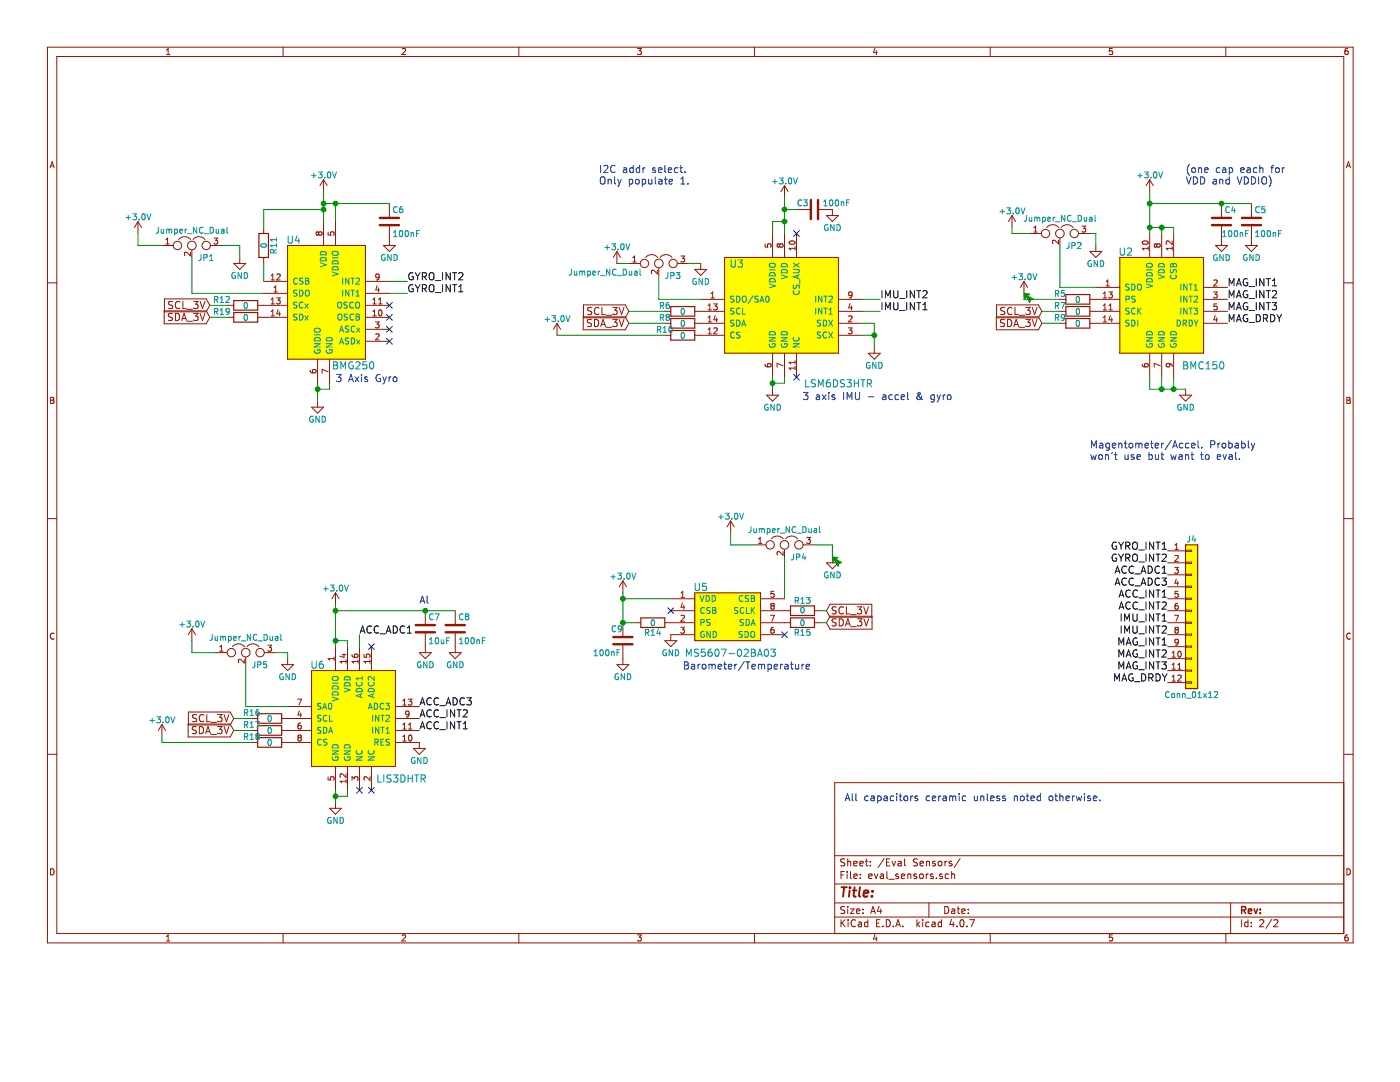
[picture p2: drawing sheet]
EESchema Schematic File Version 2
LIBS:power
LIBS:device
LIBS:transistors
LIBS:conn
LIBS:linear
LIBS:regul
LIBS:74xx
LIBS:cmos4000
LIBS:adc-dac
LIBS:memory
LIBS:xilinx
LIBS:microcontrollers
LIBS:dsp
LIBS:microchip
LIBS:analog_switches
LIBS:motorola
LIBS:texas
LIBS:intel
LIBS:audio
LIBS:interface
LIBS:digital-audio
LIBS:philips
LIBS:display
LIBS:cypress
LIBS:siliconi
LIBS:opto
LIBS:atmel
LIBS:contrib
LIBS:valves
LIBS:flight_instr
LIBS:modules
LIBS:bosch
LIBS:sensors_dev-cache
EELAYER 25 0
EELAYER END
$Descr A4 11693 8268
encoding utf-8
Sheet 2 2
Title ""
Date ""
Rev ""
Comp ""
Comment1 ""
Comment2 ""
Comment3 ""
Comment4 ""
$EndDescr
$Comp
L BMC150 U2
U 1 1
P 9700 2550
F 0 "U2" H 9400 3000 60  0000 C CNN
F 1 "BMC150" H 10050 2050 60  0000 C CNN
F 2 "footprints:Bosch_LGA-14" H 9700 2550 60  0001 C CNN
F 3 "" H 9700 2550 60  0001 C CNN
	1    9700 2550
	1    0    0    -1  
$EndComp
$Comp
L LIS3DHTR U6
U 1 1
P 2950 6100
F 0 "U6" H 2650 6650 60  0000 C CNN
F 1 "LIS3DHTR" H 3350 5700 60  0000 C CNN
F 2 "footprints:LGA16_LIS3DHTR" H 2950 6100 60  0001 C CNN
F 3 "" H 2950 6100 60  0001 C CNN
	1    2950 6100
	1    0    0    -1  
$EndComp
$Comp
L LSM6DS3HTR U3
U 1 1
P 6550 2650
F 0 "U3" H 6150 3100 60  0000 C CNN
F 1 "LSM6DS3HTR" H 7000 2100 60  0000 C CNN
F 2 "LSM6DS3:PQFN50P300X250X86-14N" H 6450 2400 60  0001 C CNN
F 3 "" H 6450 2400 60  0001 C CNN
	1    6550 2650
	1    0    0    -1  
$EndComp
$Comp
L MS5607-02BA03 U5
U 1 1
P 6050 5450
F 0 "U5" H 5850 6000 60  0000 C CNN
F 1 "MS5607-02BA03" H 6100 5450 60  0000 C CNN
F 2 "footprints:MS560702BA03" H 6100 5450 60  0001 C CNN
F 3 "" H 6100 5450 60  0001 C CNN
	1    6050 5450
	1    0    0    -1  
$EndComp
$Comp
L GND #PWR015
U 1 1
P 6450 3250
F 0 "#PWR015" H 6450 3000 50  0001 C CNN
F 1 "GND" H 6450 3100 50  0000 C CNN
F 2 "" H 6450 3250 50  0001 C CNN
F 3 "" H 6450 3250 50  0001 C CNN
	1    6450 3250
	1    0    0    -1  
$EndComp
NoConn ~ 6650 3150
NoConn ~ 6650 1950
$Comp
L +3.0V #PWR016
U 1 1
P 6550 1650
F 0 "#PWR016" H 6550 1500 50  0001 C CNN
F 1 "+3.0V" H 6550 1790 50  0000 C CNN
F 2 "" H 6550 1650 50  0001 C CNN
F 3 "" H 6550 1650 50  0001 C CNN
	1    6550 1650
	1    0    0    -1  
$EndComp
$Comp
L C C3
U 1 1
P 6800 1750
F 0 "C3" V 6850 1800 50  0000 L CNN
F 1 "100nF" V 6850 1450 50  0000 L CNN
F 2 "Capacitors_SMD:C_0805_HandSoldering" H 6838 1600 50  0001 C CNN
F 3 "" H 6800 1750 50  0001 C CNN
	1    6800 1750
	0    -1   -1   0   
$EndComp
$Comp
L GND #PWR017
U 1 1
P 6950 1750
F 0 "#PWR017" H 6950 1500 50  0001 C CNN
F 1 "GND" H 6950 1600 50  0000 C CNN
F 2 "" H 6950 1750 50  0001 C CNN
F 3 "" H 6950 1750 50  0001 C CNN
	1    6950 1750
	1    0    0    -1  
$EndComp
$Comp
L GND #PWR018
U 1 1
P 7300 2900
F 0 "#PWR018" H 7300 2650 50  0001 C CNN
F 1 "GND" H 7300 2750 50  0000 C CNN
F 2 "" H 7300 2900 50  0001 C CNN
F 3 "" H 7300 2900 50  0001 C CNN
	1    7300 2900
	1    0    0    -1  
$EndComp
$Comp
L +3.0V #PWR019
U 1 1
P 4650 2800
F 0 "#PWR019" H 4650 2650 50  0001 C CNN
F 1 "+3.0V" H 4650 2940 50  0000 C CNN
F 2 "" H 4650 2800 50  0001 C CNN
F 3 "" H 4650 2800 50  0001 C CNN
	1    4650 2800
	1    0    0    -1  
$EndComp
Text Notes 5000 1550 0    60   ~ 0
I2C addr select.\nOnly populate 1.
$Comp
L R R6
U 1 1
P 5700 2600
F 0 "R6" V 5650 2450 50  0000 C CNN
F 1 "0" V 5700 2600 50  0000 C CNN
F 2 "Resistors_SMD:R_0805_HandSoldering" V 5630 2600 50  0001 C CNN
F 3 "" H 5700 2600 50  0001 C CNN
	1    5700 2600
	0    1    1    0   
$EndComp
$Comp
L R R8
U 1 1
P 5700 2700
F 0 "R8" V 5650 2550 50  0000 C CNN
F 1 "0" V 5700 2700 50  0000 C CNN
F 2 "Resistors_SMD:R_0805_HandSoldering" V 5630 2700 50  0001 C CNN
F 3 "" H 5700 2700 50  0001 C CNN
	1    5700 2700
	0    1    1    0   
$EndComp
Text Notes 6700 3350 0    60   ~ 0
3 axis IMU - accel & gyro
Text Label 7350 2600 0    60   ~ 0
IMU_INT1
Text Label 7350 2500 0    60   ~ 0
IMU_INT2
NoConn ~ 5600 5100
NoConn ~ 6550 5300
$Comp
L C C9
U 1 1
P 5200 5350
F 0 "C9" H 5100 5450 50  0000 L CNN
F 1 "100nF" H 4950 5250 50  0000 L CNN
F 2 "Capacitors_SMD:C_0805_HandSoldering" H 5238 5200 50  0001 C CNN
F 3 "" H 5200 5350 50  0001 C CNN
	1    5200 5350
	1    0    0    -1  
$EndComp
$Comp
L +3.0V #PWR020
U 1 1
P 5200 4950
F 0 "#PWR020" H 5200 4800 50  0001 C CNN
F 1 "+3.0V" H 5200 5090 50  0000 C CNN
F 2 "" H 5200 4950 50  0001 C CNN
F 3 "" H 5200 4950 50  0001 C CNN
	1    5200 4950
	1    0    0    -1  
$EndComp
$Comp
L GND #PWR021
U 1 1
P 5200 5500
F 0 "#PWR021" H 5200 5250 50  0001 C CNN
F 1 "GND" H 5200 5350 50  0000 C CNN
F 2 "" H 5200 5500 50  0001 C CNN
F 3 "" H 5200 5500 50  0001 C CNN
	1    5200 5500
	1    0    0    -1  
$EndComp
$Comp
L R R13
U 1 1
P 6700 5100
F 0 "R13" V 6780 5100 50  0000 C CNN
F 1 "0" V 6700 5100 50  0000 C CNN
F 2 "Resistors_SMD:R_0805_HandSoldering" V 6630 5100 50  0001 C CNN
F 3 "" H 6700 5100 50  0001 C CNN
	1    6700 5100
	0    -1   -1   0   
$EndComp
$Comp
L R R15
U 1 1
P 6700 5200
F 0 "R15" V 6780 5200 50  0000 C CNN
F 1 "0" V 6700 5200 50  0000 C CNN
F 2 "Resistors_SMD:R_0805_HandSoldering" V 6630 5200 50  0001 C CNN
F 3 "" H 6700 5200 50  0001 C CNN
	1    6700 5200
	0    1    1    0   
$EndComp
Text Notes 5700 5600 0    60   ~ 0
Barometer/Temperature
$Comp
L +3.0V #PWR022
U 1 1
P 8550 2450
F 0 "#PWR022" H 8550 2300 50  0001 C CNN
F 1 "+3.0V" H 8550 2590 50  0000 C CNN
F 2 "" H 8550 2450 50  0001 C CNN
F 3 "" H 8550 2450 50  0001 C CNN
	1    8550 2450
	1    0    0    -1  
$EndComp
$Comp
L R R7
U 1 1
P 9000 2600
F 0 "R7" V 8950 2450 50  0000 C CNN
F 1 "0" V 9000 2600 50  0000 C CNN
F 2 "Resistors_SMD:R_0805_HandSoldering" V 8930 2600 50  0001 C CNN
F 3 "" H 9000 2600 50  0001 C CNN
	1    9000 2600
	0    1    1    0   
$EndComp
$Comp
L R R9
U 1 1
P 9000 2700
F 0 "R9" V 8950 2550 50  0000 C CNN
F 1 "0" V 9000 2700 50  0000 C CNN
F 2 "Resistors_SMD:R_0805_HandSoldering" V 8930 2700 50  0001 C CNN
F 3 "" H 9000 2700 50  0001 C CNN
	1    9000 2700
	0    1    1    0   
$EndComp
$Comp
L GND #PWR023
U 1 1
P 9900 3250
F 0 "#PWR023" H 9900 3000 50  0001 C CNN
F 1 "GND" H 9900 3100 50  0000 C CNN
F 2 "" H 9900 3250 50  0001 C CNN
F 3 "" H 9900 3250 50  0001 C CNN
	1    9900 3250
	1    0    0    -1  
$EndComp
$Comp
L +3.0V #PWR024
U 1 1
P 9600 1600
F 0 "#PWR024" H 9600 1450 50  0001 C CNN
F 1 "+3.0V" H 9600 1740 50  0000 C CNN
F 2 "" H 9600 1600 50  0001 C CNN
F 3 "" H 9600 1600 50  0001 C CNN
	1    9600 1600
	1    0    0    -1  
$EndComp
Text Label 10250 2700 0    60   ~ 0
MAG_DRDY
Text Notes 9100 3850 0    60   ~ 0
Magentometer/Accel. Probably\nwon't use but want to eval.
$Comp
L C C4
U 1 1
P 10200 1850
F 0 "C4" H 10225 1950 50  0000 L CNN
F 1 "100nF" H 10200 1750 50  0000 L CNN
F 2 "Capacitors_SMD:C_0805_HandSoldering" H 10238 1700 50  0001 C CNN
F 3 "" H 10200 1850 50  0001 C CNN
	1    10200 1850
	1    0    0    -1  
$EndComp
$Comp
L C C5
U 1 1
P 10450 1850
F 0 "C5" H 10475 1950 50  0000 L CNN
F 1 "100nF" H 10475 1750 50  0000 L CNN
F 2 "Capacitors_SMD:C_0805_HandSoldering" H 10488 1700 50  0001 C CNN
F 3 "" H 10450 1850 50  0001 C CNN
	1    10450 1850
	1    0    0    -1  
$EndComp
$Comp
L GND #PWR025
U 1 1
P 10200 2000
F 0 "#PWR025" H 10200 1750 50  0001 C CNN
F 1 "GND" H 10200 1850 50  0000 C CNN
F 2 "" H 10200 2000 50  0001 C CNN
F 3 "" H 10200 2000 50  0001 C CNN
	1    10200 2000
	1    0    0    -1  
$EndComp
$Comp
L GND #PWR026
U 1 1
P 10450 2000
F 0 "#PWR026" H 10450 1750 50  0001 C CNN
F 1 "GND" H 10450 1850 50  0000 C CNN
F 2 "" H 10450 2000 50  0001 C CNN
F 3 "" H 10450 2000 50  0001 C CNN
	1    10450 2000
	1    0    0    -1  
$EndComp
$Comp
L R R5
U 1 1
P 9000 2500
F 0 "R5" V 8950 2350 50  0000 C CNN
F 1 "0" V 9000 2500 50  0000 C CNN
F 2 "Resistors_SMD:R_0805_HandSoldering" V 8930 2500 50  0001 C CNN
F 3 "" H 9000 2500 50  0001 C CNN
	1    9000 2500
	0    1    1    0   
$EndComp
$Comp
L R R10
U 1 1
P 5700 2800
F 0 "R10" V 5650 2650 50  0000 C CNN
F 1 "0" V 5700 2800 50  0000 C CNN
F 2 "Resistors_SMD:R_0805_HandSoldering" V 5630 2800 50  0001 C CNN
F 3 "" H 5700 2800 50  0001 C CNN
	1    5700 2800
	0    1    1    0   
$EndComp
$Comp
L R R14
U 1 1
P 5450 5200
F 0 "R14" V 5530 5200 50  0000 C CNN
F 1 "0" V 5450 5200 50  0000 C CNN
F 2 "Resistors_SMD:R_0805_HandSoldering" V 5380 5200 50  0001 C CNN
F 3 "" H 5450 5200 50  0001 C CNN
	1    5450 5200
	0    1    1    0   
$EndComp
$Comp
L GND #PWR027
U 1 1
P 5600 5300
F 0 "#PWR027" H 5600 5050 50  0001 C CNN
F 1 "GND" H 5600 5150 50  0000 C CNN
F 2 "" H 5600 5300 50  0001 C CNN
F 3 "" H 5600 5300 50  0001 C CNN
	1    5600 5300
	1    0    0    -1  
$EndComp
$Comp
L R R16
U 1 1
P 2250 6000
F 0 "R16" V 2200 5850 50  0000 C CNN
F 1 "0" V 2250 6000 50  0000 C CNN
F 2 "Resistors_SMD:R_0805_HandSoldering" V 2180 6000 50  0001 C CNN
F 3 "" H 2250 6000 50  0001 C CNN
	1    2250 6000
	0    1    1    0   
$EndComp
$Comp
L R R17
U 1 1
P 2250 6100
F 0 "R17" V 2200 5950 50  0000 C CNN
F 1 "0" V 2250 6100 50  0000 C CNN
F 2 "Resistors_SMD:R_0805_HandSoldering" V 2180 6100 50  0001 C CNN
F 3 "" H 2250 6100 50  0001 C CNN
	1    2250 6100
	0    1    1    0   
$EndComp
$Comp
L R R18
U 1 1
P 2250 6200
F 0 "R18" V 2200 6050 50  0000 C CNN
F 1 "0" V 2250 6200 50  0000 C CNN
F 2 "Resistors_SMD:R_0805_HandSoldering" V 2180 6200 50  0001 C CNN
F 3 "" H 2250 6200 50  0001 C CNN
	1    2250 6200
	0    1    1    0   
$EndComp
$Comp
L +3.0V #PWR028
U 1 1
P 1350 6150
F 0 "#PWR028" H 1350 6000 50  0001 C CNN
F 1 "+3.0V" H 1350 6290 50  0000 C CNN
F 2 "" H 1350 6150 50  0001 C CNN
F 3 "" H 1350 6150 50  0001 C CNN
	1    1350 6150
	1    0    0    -1  
$EndComp
NoConn ~ 3000 6600
NoConn ~ 3100 6600
$Comp
L GND #PWR029
U 1 1
P 2800 6700
F 0 "#PWR029" H 2800 6450 50  0001 C CNN
F 1 "GND" H 2800 6550 50  0000 C CNN
F 2 "" H 2800 6700 50  0001 C CNN
F 3 "" H 2800 6700 50  0001 C CNN
	1    2800 6700
	1    0    0    -1  
$EndComp
Text Label 3000 5300 0    60   ~ 0
ACC_ADC1
NoConn ~ 3100 5400
$Comp
L GND #PWR030
U 1 1
P 3500 6200
F 0 "#PWR030" H 3500 5950 50  0001 C CNN
F 1 "GND" H 3500 6050 50  0000 C CNN
F 2 "" H 3500 6200 50  0001 C CNN
F 3 "" H 3500 6200 50  0001 C CNN
	1    3500 6200
	1    0    0    -1  
$EndComp
$Comp
L +3.0V #PWR031
U 1 1
P 2800 5050
F 0 "#PWR031" H 2800 4900 50  0001 C CNN
F 1 "+3.0V" H 2800 5190 50  0000 C CNN
F 2 "" H 2800 5050 50  0001 C CNN
F 3 "" H 2800 5050 50  0001 C CNN
	1    2800 5050
	1    0    0    -1  
$EndComp
$Comp
L C C7
U 1 1
P 3550 5250
F 0 "C7" H 3575 5350 50  0000 L CNN
F 1 "10uF" H 3575 5150 50  0000 L CNN
F 2 "Capacitors_ThroughHole:CP_Radial_Tantal_D5.0mm_P2.50mm" H 3588 5100 50  0001 C CNN
F 3 "" H 3550 5250 50  0001 C CNN
	1    3550 5250
	1    0    0    -1  
$EndComp
$Comp
L C C8
U 1 1
P 3800 5250
F 0 "C8" H 3825 5350 50  0000 L CNN
F 1 "100nF" H 3825 5150 50  0000 L CNN
F 2 "Capacitors_SMD:C_0805_HandSoldering" H 3838 5100 50  0001 C CNN
F 3 "" H 3800 5250 50  0001 C CNN
	1    3800 5250
	1    0    0    -1  
$EndComp
$Comp
L GND #PWR032
U 1 1
P 3550 5400
F 0 "#PWR032" H 3550 5150 50  0001 C CNN
F 1 "GND" H 3550 5250 50  0000 C CNN
F 2 "" H 3550 5400 50  0001 C CNN
F 3 "" H 3550 5400 50  0001 C CNN
	1    3550 5400
	1    0    0    -1  
$EndComp
$Comp
L GND #PWR033
U 1 1
P 3800 5400
F 0 "#PWR033" H 3800 5150 50  0001 C CNN
F 1 "GND" H 3800 5250 50  0000 C CNN
F 2 "" H 3800 5400 50  0001 C CNN
F 3 "" H 3800 5400 50  0001 C CNN
	1    3800 5400
	1    0    0    -1  
$EndComp
Text GLabel 5250 2600 0    60   Input ~ 0
SCL_3V
Text GLabel 5250 2700 0    60   Input ~ 0
SDA_3V
Text GLabel 8700 2600 0    60   Input ~ 0
SCL_3V
Text GLabel 8700 2700 0    60   Input ~ 0
SDA_3V
Text GLabel 6900 5100 2    60   Input ~ 0
SCL_3V
Text GLabel 6900 5200 2    60   Input ~ 0
SDA_3V
Text GLabel 1950 6000 0    60   Input ~ 0
SCL_3V
Text GLabel 1950 6100 0    60   Input ~ 0
SDA_3V
Text Label 3500 5900 0    60   ~ 0
ACC_ADC3
Text Label 3500 6000 0    60   ~ 0
ACC_INT2
Text Label 3500 6100 0    60   ~ 0
ACC_INT1
Text Label 10250 2400 0    60   ~ 0
MAG_INT1
Text Label 10250 2500 0    60   ~ 0
MAG_INT2
Text Label 10250 2600 0    60   ~ 0
MAG_INT3
$Comp
L Conn_01x12 J4
U 1 1
P 9950 5100
F 0 "J4" H 9950 5700 50  0000 C CNN
F 1 "Conn_01x12" H 9950 4400 50  0000 C CNN
F 2 "Pin_Headers:Pin_Header_Straight_1x12_Pitch2.54mm" H 9950 5100 50  0001 C CNN
F 3 "" H 9950 5100 50  0001 C CNN
	1    9950 5100
	1    0    0    -1  
$EndComp
Text Label 9750 4600 2    60   ~ 0
GYRO_INT2
Text Label 9750 4700 2    60   ~ 0
GYRO_INT1
Text Label 9750 4800 2    60   ~ 0
ACC_ADC1
Text Label 9750 4900 2    60   ~ 0
ACC_ADC3
Text Label 9750 5000 2    60   ~ 0
ACC_INT1
Text Label 9750 5100 2    60   ~ 0
ACC_INT2
Text Label 9750 5200 2    60   ~ 0
IMU_INT1
Text Label 9750 5300 2    60   ~ 0
IMU_INT2
Text Label 9750 5400 2    60   ~ 0
MAG_INT1
Text Label 9750 5500 2    60   ~ 0
MAG_INT2
Text Label 9750 5600 2    60   ~ 0
MAG_INT3
Text Label 9750 5700 2    60   ~ 0
MAG_DRDY
$Comp
L Jumper_NC_Dual JP3
U 1 1
P 5500 2200
F 0 "JP3" H 5550 2100 50  0000 L CNN
F 1 "Jumper_NC_Dual" H 5050 2100 50  0000 C BNN
F 2 "Pin_Headers:Pin_Header_Straight_1x03_Pitch2.54mm" H 5500 2200 50  0001 C CNN
F 3 "" H 5500 2200 50  0001 C CNN
	1    5500 2200
	1    0    0    -1  
$EndComp
$Comp
L +3.0V #PWR034
U 1 1
P 5150 2200
F 0 "#PWR034" H 5150 2050 50  0001 C CNN
F 1 "+3.0V" H 5150 2340 50  0000 C CNN
F 2 "" H 5150 2200 50  0001 C CNN
F 3 "" H 5150 2200 50  0001 C CNN
	1    5150 2200
	1    0    0    -1  
$EndComp
$Comp
L GND #PWR035
U 1 1
P 5850 2200
F 0 "#PWR035" H 5850 1950 50  0001 C CNN
F 1 "GND" H 5850 2050 50  0000 C CNN
F 2 "" H 5850 2200 50  0001 C CNN
F 3 "" H 5850 2200 50  0001 C CNN
	1    5850 2200
	1    0    0    -1  
$EndComp
$Comp
L Jumper_NC_Dual JP2
U 1 1
P 8850 1950
F 0 "JP2" H 8900 1850 50  0000 L CNN
F 1 "Jumper_NC_Dual" H 8850 2050 50  0000 C BNN
F 2 "Pin_Headers:Pin_Header_Straight_1x03_Pitch2.54mm" H 8850 1950 50  0001 C CNN
F 3 "" H 8850 1950 50  0001 C CNN
	1    8850 1950
	1    0    0    -1  
$EndComp
$Comp
L +3.0V #PWR036
U 1 1
P 8450 1900
F 0 "#PWR036" H 8450 1750 50  0001 C CNN
F 1 "+3.0V" H 8450 2040 50  0000 C CNN
F 2 "" H 8450 1900 50  0001 C CNN
F 3 "" H 8450 1900 50  0001 C CNN
	1    8450 1900
	1    0    0    -1  
$EndComp
$Comp
L GND #PWR037
U 1 1
P 9150 2050
F 0 "#PWR037" H 9150 1800 50  0001 C CNN
F 1 "GND" H 9150 1900 50  0000 C CNN
F 2 "" H 9150 2050 50  0001 C CNN
F 3 "" H 9150 2050 50  0001 C CNN
	1    9150 2050
	1    0    0    -1  
$EndComp
$Comp
L Jumper_NC_Dual JP4
U 1 1
P 6550 4550
F 0 "JP4" H 6600 4450 50  0000 L CNN
F 1 "Jumper_NC_Dual" H 6550 4650 50  0000 C BNN
F 2 "Pin_Headers:Pin_Header_Straight_1x03_Pitch2.54mm" H 6550 4550 50  0001 C CNN
F 3 "" H 6550 4550 50  0001 C CNN
	1    6550 4550
	1    0    0    -1  
$EndComp
$Comp
L +3.0V #PWR038
U 1 1
P 6100 4450
F 0 "#PWR038" H 6100 4300 50  0001 C CNN
F 1 "+3.0V" H 6100 4590 50  0000 C CNN
F 2 "" H 6100 4450 50  0001 C CNN
F 3 "" H 6100 4450 50  0001 C CNN
	1    6100 4450
	1    0    0    -1  
$EndComp
$Comp
L GND #PWR039
U 1 1
P 6950 4650
F 0 "#PWR039" H 6950 4400 50  0001 C CNN
F 1 "GND" H 6950 4500 50  0000 C CNN
F 2 "" H 6950 4650 50  0001 C CNN
F 3 "" H 6950 4650 50  0001 C CNN
	1    6950 4650
	1    0    0    -1  
$EndComp
$Comp
L Jumper_NC_Dual JP5
U 1 1
P 2050 5450
F 0 "JP5" H 2100 5350 50  0000 L CNN
F 1 "Jumper_NC_Dual" H 2050 5550 50  0000 C BNN
F 2 "Pin_Headers:Pin_Header_Straight_1x03_Pitch2.54mm" H 2050 5450 50  0001 C CNN
F 3 "" H 2050 5450 50  0001 C CNN
	1    2050 5450
	1    0    0    -1  
$EndComp
$Comp
L +3.0V #PWR040
U 1 1
P 1600 5350
F 0 "#PWR040" H 1600 5200 50  0001 C CNN
F 1 "+3.0V" H 1600 5490 50  0000 C CNN
F 2 "" H 1600 5350 50  0001 C CNN
F 3 "" H 1600 5350 50  0001 C CNN
	1    1600 5350
	1    0    0    -1  
$EndComp
$Comp
L GND #PWR041
U 1 1
P 2400 5500
F 0 "#PWR041" H 2400 5250 50  0001 C CNN
F 1 "GND" H 2400 5350 50  0000 C CNN
F 2 "" H 2400 5500 50  0001 C CNN
F 3 "" H 2400 5500 50  0001 C CNN
	1    2400 5500
	1    0    0    -1  
$EndComp
Text Notes 7050 6700 0    60   ~ 0
All capacitors ceramic unless noted otherwise.
Text Notes 9900 1550 0    60   ~ 0
(one cap each for\nVDD and VDDIO)
Text Notes 3500 5050 0    60   ~ 0
Al
$Comp
L GND #PWR042
U 1 1
P 2650 3350
F 0 "#PWR042" H 2650 3100 50  0001 C CNN
F 1 "GND" H 2650 3200 50  0000 C CNN
F 2 "" H 2650 3350 50  0001 C CNN
F 3 "" H 2650 3350 50  0001 C CNN
	1    2650 3350
	1    0    0    -1  
$EndComp
Text Label 3400 2450 0    60   ~ 0
GYRO_INT1
Text Label 3400 2350 0    60   ~ 0
GYRO_INT2
NoConn ~ 3250 2550
NoConn ~ 3250 2650
NoConn ~ 3250 2750
NoConn ~ 3250 2850
$Comp
L +3.0V #PWR043
U 1 1
P 2700 1600
F 0 "#PWR043" H 2700 1450 50  0001 C CNN
F 1 "+3.0V" H 2700 1740 50  0000 C CNN
F 2 "" H 2700 1600 50  0001 C CNN
F 3 "" H 2700 1600 50  0001 C CNN
	1    2700 1600
	1    0    0    -1  
$EndComp
$Comp
L C C6
U 1 1
P 3250 1850
F 0 "C6" H 3275 1950 50  0000 L CNN
F 1 "100nF" H 3275 1750 50  0000 L CNN
F 2 "Capacitors_SMD:C_0805_HandSoldering" H 3288 1700 50  0001 C CNN
F 3 "" H 3250 1850 50  0001 C CNN
	1    3250 1850
	1    0    0    -1  
$EndComp
$Comp
L GND #PWR044
U 1 1
P 3250 2000
F 0 "#PWR044" H 3250 1750 50  0001 C CNN
F 1 "GND" H 3250 1850 50  0000 C CNN
F 2 "" H 3250 2000 50  0001 C CNN
F 3 "" H 3250 2000 50  0001 C CNN
	1    3250 2000
	1    0    0    -1  
$EndComp
Wire Wire Line
	6450 3150 6450 3250
Wire Wire Line
	6550 3150 6550 3200
Wire Wire Line
	6550 3200 6450 3200
Connection ~ 6450 3200
Wire Wire Line
	6550 1650 6550 1950
Wire Wire Line
	6450 1950 6450 1850
Wire Wire Line
	6450 1850 6550 1850
Connection ~ 6550 1850
Wire Wire Line
	6650 1750 6550 1750
Connection ~ 6550 1750
Wire Wire Line
	7300 2700 7300 2900
Wire Wire Line
	7300 2700 7200 2700
Wire Wire Line
	7200 2800 7300 2800
Connection ~ 7300 2800
Wire Wire Line
	5500 2500 5850 2500
Wire Wire Line
	5550 2600 5250 2600
Wire Wire Line
	5550 2700 5250 2700
Wire Wire Line
	7350 2500 7200 2500
Wire Wire Line
	7350 2600 7200 2600
Wire Wire Line
	6850 5100 6900 5100
Wire Wire Line
	6850 5200 6900 5200
Wire Wire Line
	8700 2600 8850 2600
Wire Wire Line
	8700 2700 8850 2700
Wire Wire Line
	9600 3250 9900 3250
Wire Wire Line
	9600 3250 9600 3150
Wire Wire Line
	9700 3150 9700 3250
Connection ~ 9700 3250
Wire Wire Line
	9800 3150 9800 3250
Connection ~ 9800 3250
Wire Wire Line
	9600 1600 9600 1950
Wire Wire Line
	9700 1950 9700 1900
Wire Wire Line
	9600 1900 9800 1900
Connection ~ 9600 1900
Wire Wire Line
	9800 1900 9800 1950
Connection ~ 9700 1900
Wire Wire Line
	9600 1700 10450 1700
Connection ~ 9600 1700
Connection ~ 10200 1700
Wire Wire Line
	8550 2450 8550 2500
Wire Wire Line
	8550 2500 8850 2500
Wire Wire Line
	4650 2800 5550 2800
Wire Wire Line
	5200 4950 5200 5200
Wire Wire Line
	5600 5000 5200 5000
Connection ~ 5200 5000
Wire Wire Line
	5200 5200 5300 5200
Wire Wire Line
	2050 5900 2400 5900
Wire Wire Line
	1350 6200 2100 6200
Wire Wire Line
	1950 6100 2100 6100
Wire Wire Line
	1950 6000 2100 6000
Wire Wire Line
	2800 6600 2800 6700
Wire Wire Line
	2900 6600 2900 6650
Wire Wire Line
	2900 6650 2800 6650
Connection ~ 2800 6650
Wire Wire Line
	2800 5050 2800 5400
Wire Wire Line
	2900 5400 2900 5350
Wire Wire Line
	2900 5350 2800 5350
Connection ~ 2800 5350
Wire Wire Line
	3000 5300 3000 5400
Wire Wire Line
	2800 5100 3800 5100
Connection ~ 2800 5100
Connection ~ 3550 5100
Connection ~ 5200 5200
Wire Wire Line
	1350 6150 1350 6200
Wire Wire Line
	5150 2200 5250 2200
Wire Wire Line
	5850 2200 5750 2200
Wire Wire Line
	5500 2300 5500 2500
Wire Wire Line
	8850 2050 8850 2400
Wire Wire Line
	8850 2400 9150 2400
Wire Wire Line
	8450 1900 8450 1950
Wire Wire Line
	9150 2050 9150 1950
Wire Wire Line
	9150 1950 9100 1950
Wire Wire Line
	8450 1950 8600 1950
Wire Wire Line
	6550 4650 6550 5000
Wire Wire Line
	6100 4450 6100 4550
Wire Wire Line
	6100 4550 6300 4550
Wire Wire Line
	6950 4650 6950 4550
Wire Wire Line
	6950 4550 6800 4550
Wire Wire Line
	2050 5550 2050 5900
Wire Wire Line
	1600 5350 1600 5450
Wire Wire Line
	1600 5450 1800 5450
Wire Wire Line
	2400 5500 2400 5450
Wire Wire Line
	2400 5450 2300 5450
Wire Wire Line
	2650 3200 2650 3350
Wire Wire Line
	2750 3200 2750 3250
Wire Wire Line
	2750 3250 2650 3250
Connection ~ 2650 3250
Wire Wire Line
	3250 2350 3400 2350
Wire Wire Line
	3250 2450 3400 2450
Wire Wire Line
	2700 1600 2700 1850
Wire Wire Line
	2700 1700 3250 1700
Connection ~ 2700 1700
Wire Wire Line
	2800 1850 2800 1700
Connection ~ 2800 1700
Wire Wire Line
	2200 1750 2700 1750
Connection ~ 2700 1750
$Comp
L Jumper_NC_Dual JP1
U 1 1
P 1600 2050
F 0 "JP1" H 1650 1950 50  0000 L CNN
F 1 "Jumper_NC_Dual" H 1600 2150 50  0000 C BNN
F 2 "Pin_Headers:Pin_Header_Straight_1x03_Pitch2.54mm" H 1600 2050 50  0001 C CNN
F 3 "" H 1600 2050 50  0001 C CNN
	1    1600 2050
	1    0    0    -1  
$EndComp
Wire Wire Line
	1600 2150 1600 2450
Wire Wire Line
	1600 2450 2200 2450
$Comp
L +3.0V #PWR045
U 1 1
P 1150 1950
F 0 "#PWR045" H 1150 1800 50  0001 C CNN
F 1 "+3.0V" H 1150 2090 50  0000 C CNN
F 2 "" H 1150 1950 50  0001 C CNN
F 3 "" H 1150 1950 50  0001 C CNN
	1    1150 1950
	1    0    0    -1  
$EndComp
Wire Wire Line
	1150 1950 1150 2050
Wire Wire Line
	1150 2050 1350 2050
$Comp
L GND #PWR046
U 1 1
P 2000 2150
F 0 "#PWR046" H 2000 1900 50  0001 C CNN
F 1 "GND" H 2000 2000 50  0000 C CNN
F 2 "" H 2000 2150 50  0001 C CNN
F 3 "" H 2000 2150 50  0001 C CNN
	1    2000 2150
	1    0    0    -1  
$EndComp
Wire Wire Line
	2000 2150 2000 2050
Wire Wire Line
	2000 2050 1850 2050
Text Notes 2800 3200 0    60   ~ 0
3 Axis Gyro
Text GLabel 1750 2550 0    60   Input ~ 0
SCL_3V
Text GLabel 1750 2650 0    60   Input ~ 0
SDA_3V
$Comp
L R R12
U 1 1
P 2050 2550
F 0 "R12" V 2000 2350 50  0000 C CNN
F 1 "0" V 2050 2550 50  0000 C CNN
F 2 "Capacitors_SMD:C_0805_HandSoldering" V 1980 2550 50  0001 C CNN
F 3 "" H 2050 2550 50  0001 C CNN
	1    2050 2550
	0    1    1    0   
$EndComp
$Comp
L R R19
U 1 1
P 2050 2650
F 0 "R19" V 2000 2450 50  0000 C CNN
F 1 "0" V 2050 2650 50  0000 C CNN
F 2 "Capacitors_SMD:C_0805_HandSoldering" V 1980 2650 50  0001 C CNN
F 3 "" H 2050 2650 50  0001 C CNN
	1    2050 2650
	0    1    1    0   
$EndComp
Wire Wire Line
	1750 2550 1900 2550
Wire Wire Line
	1750 2650 1900 2650
$Comp
L BMG250 U4
U 1 1
P 2750 2750
F 0 "U4" H 2450 3500 60  0000 C CNN
F 1 "BMG250" H 2950 2450 60  0000 C CNN
F 2 "footprints:Bosch_LGA-14" H 2650 2750 60  0001 C CNN
F 3 "" H 2650 2750 60  0001 C CNN
	1    2750 2750
	1    0    0    -1  
$EndComp
$Comp
L R R11
U 1 1
P 2200 2050
F 0 "R11" V 2280 2050 50  0000 C CNN
F 1 "0" V 2200 2050 50  0000 C CNN
F 2 "Capacitors_SMD:C_0805_HandSoldering" V 2130 2050 50  0001 C CNN
F 3 "" H 2200 2050 50  0001 C CNN
	1    2200 2050
	1    0    0    -1  
$EndComp
Wire Wire Line
	2200 2200 2200 2350
Wire Wire Line
	2200 1750 2200 1900
$EndSCHEMATC
